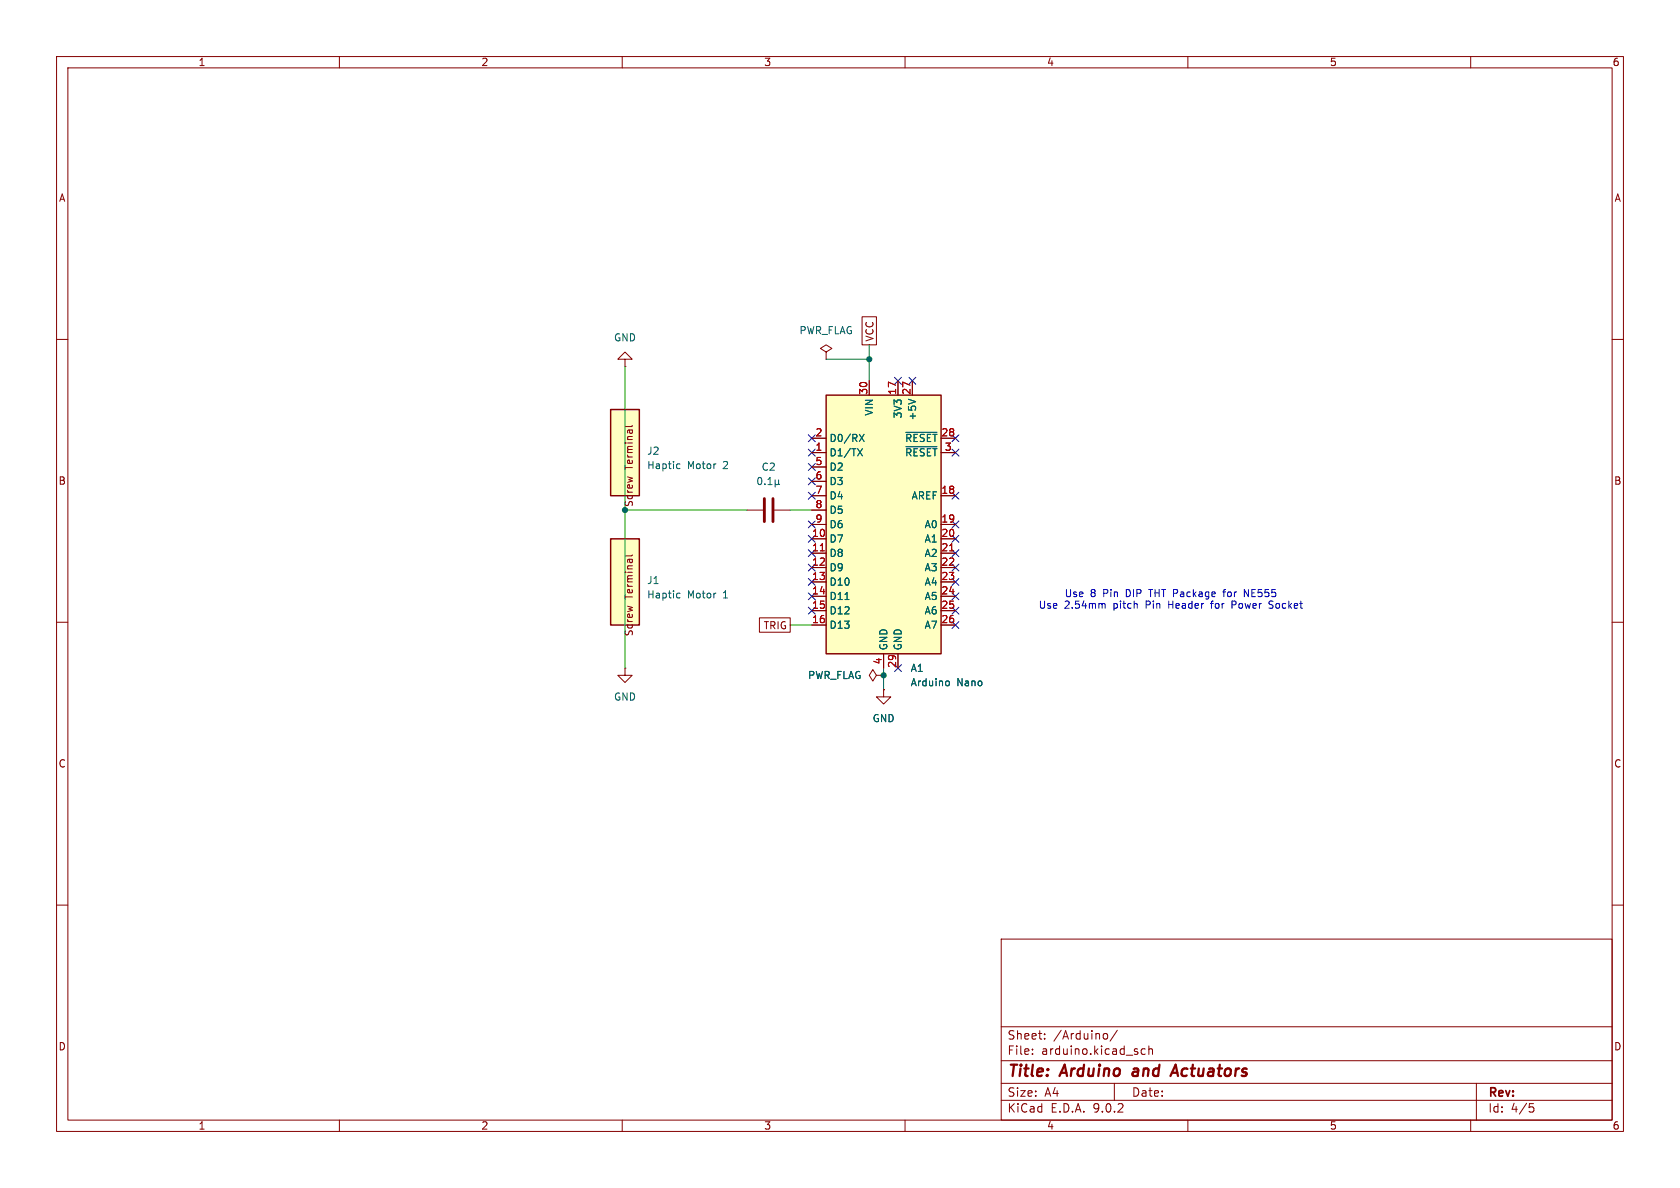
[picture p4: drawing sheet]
<svg xmlns="http://www.w3.org/2000/svg" width="297mm" height="210mm" viewBox="0 0 297 210" stroke-linecap="round" stroke-linejoin="round" font-family="sans-serif">
<g fill="none" stroke="#840000" stroke-width=".18">
<path d="M10 10h277v190h-277zM12 12h273v186h-273zM60 10v2M110 10v2M160 10v2M210 10v2M260 10v2M10 60h2M146 62.2l1.1-.6-1.1-.6-1 .6 1 .6v1.3M146 63.5h.1M285 60h2M132.1 90.2h2.8"/>
<path d="M136.9 90.2h2.8M10 110h2M154.9 119.4l-.6-1-.6 1 .6 1 .6-1h1.3M156.2 119.4h.1M285 110h2M156.2 121.9v1.3h1.3l-1.3 1.3-1.3-1.3h1.3M156.2 121.9h.1M10 160h2M177 166h108v32h-108zM285 160h2M60 198v2M110 198v2"/>
<path d="M160 198v2M177 194.5h108M177 191.5h108M177 187.5h108M177 181.5h108M182.5 186.3v.1M182.5 185.5v.1M184.7 183.6v.1M184.7 182.8v.1M195.3 182.7l.4 .1 .1 .2-.1 .6-.4 .1M197 191.5v3M197.5 182.1l-1.3 2"/>
<path d="M202.5 185.5l-.5-.1-.3 .3v.4l.2 .2h.6M203.1 185.5l.2-.1 .4 .1v.9M203.1 184.9v1.5M210 198v2M260 198v2M261 191.5v6.5M270.4 195.1h.7M270.5 195.7h.4l.3 .3-.2 .5-.5 .1"/>
</g>
<path d="M200.3 189.5l-.1 .4 .2 .3M206.9 190.2l.9-2 .5 2M207.2 189.6h.9" fill="none" stroke="#840000" stroke-width=".4"/>
<path d="M135.1 88.1v4.1M136.7 88.1v4.1" fill="none" stroke="#840000" stroke-width=".51"/>
<path d="M134.1 84.5l.2-.1a.68 .68 0 0 1 .4 .6 .68 .68 0 0 1-.4 .7l-.2-.2-.1-.3zM135.2 85.5v.2M135.8 85.7h.7M135.8 84.8l.3-.4v1.3M137 85.5l.2 .2h.3l.1-.2M137 84.8v1.3M137.6 85.5l.2 .2M137.6 84.8v.7" fill="none" stroke="#006464" stroke-width=".18"/>
<path d="M107.9 72.4h5.1v15.2h-5.1z" fill="#ffffc2"/>
<path d="M107.9 72.4h5.1v15.2h-5.1z" fill="none" stroke="#840000" stroke-width=".25"/>
<path d="M110.5 63.5h1.3l-1.3-1.3-1.3 1.3h1.3v1.3M110.5 64.8h.1M111.8 75.2l-.2 .2h-1.1M110.5 118.1v1.3h1.3l-1.3 1.3-1.3-1.3h1.3M110.5 118.1h.1" fill="none" stroke="#840000" stroke-width=".18"/>
<path d="M119.9 82l.3 .1M120.2 82.8h-.3" fill="none" stroke="#006464" stroke-width=".18"/>
<path d="M107.9 95.3h5.1v15.2h-5.1z" fill="#ffffc2"/>
<path d="M107.9 95.3h5.1v15.2h-5.1z" fill="none" stroke="#840000" stroke-width=".25"/>
<path d="M111.8 98.1l-.2 .2h-1.1" fill="none" stroke="#840000" stroke-width=".18"/>
<path d="M119.9 104.9h.3M120.2 105.6l-.3 .1" fill="none" stroke="#006464" stroke-width=".18"/>
<path d="M146 69.9h20.4v45.7h-20.4z" fill="#ffffc2"/>
<path d="M146 69.9h20.4v45.7h-20.4z" fill="none" stroke="#840000" stroke-width=".25"/>
<g fill="none" stroke="#840000" stroke-width=".18">
<path d="M152.4 56h2.5v5h-2.5zM143.5 77.5h2.5M153.7 67.3v2.6M158.7 67.3v2.6M161.3 67.3v2.6M166.4 77.5h2.5M143.5 80h2.5M143.5 82.6h2.5M143.5 85.1h2.5M143.5 87.6h2.5M143.5 90.2h2.5M143.5 92.7h2.5"/>
<path d="M143.5 95.3h2.5M143.5 97.8h2.5M166.4 80h2.5M166.4 87.6h2.5M166.4 92.7h2.5M166.4 95.3h2.5M166.4 97.8h2.5M134.3 109.2h5.4v2.6h-5.4zM143.5 100.3h2.5M143.5 102.9h2.5M143.5 105.4h2.5M143.5 108h2.5"/>
<path d="M143.5 110.5h2.5M156.2 119.4h.1M156.2 115.6v2.5M158.7 115.6v2.5M166.4 100.3h2.5M166.4 102.9h2.5M166.4 105.4h2.5M166.4 108h2.5M166.4 110.5h2.5M156.2 121.9h.1"/>
</g>
<path d="M151.6 79.3l.9 1.3M151.9 76.8l.9 1.2M152.5 79.3l-.9 1.3M152.8 76.8l-.9 1.2M160.1 76.4h5.5M160.1 79h5.5M160.6 70.6l1.3 .4M149.4 106h.7M167.4 120.4h.3l.1 .2v.5l-.4 .1" fill="none" stroke="#006464" stroke-width=".18"/>
<path d="M145 97.4h.7M167.9 97.4h.7" fill="none" stroke="#a90000" stroke-width=".18"/>
<path d="M110.5 64.8v53.3M146 63.5h7.7M153.7 61v6.3M110.5 90.2h21.6M139.7 90.2h3.8M139.7 110.5h3.8M156.2 118.1v3.8" fill="none" stroke="#009600" stroke-width=".18"/>
<g fill="none" stroke="#000084" stroke-width=".18">
<path d="M142.9 76.9l1.2 1.2M142.9 79.4l1.2 1.2M144.1 76.9l-1.2 1.2M144.1 79.4l-1.2 1.2M158.1 66.7l1.3 1.2M159.4 66.7l-1.3 1.2M160.7 66.7l1.2 1.2M161.9 66.7l-1.2 1.2M168.3 76.9l1.2 1.2M168.3 79.4l1.2 1.2M169.5 76.9l-1.2 1.2M169.5 79.4l-1.2 1.2"/>
<path d="M142.9 94.6l1.2 1.3M142.9 87l1.2 1.2M142.9 97.2l1.2 1.2M142.9 92.1l1.2 1.2M142.9 84.5l1.2 1.2M142.9 81.9l1.2 1.3M142.9 99.7l1.2 1.2M144.1 94.6l-1.2 1.3M144.1 87l-1.2 1.2M144.1 97.2l-1.2 1.2M144.1 92.1l-1.2 1.2M144.1 84.5l-1.2 1.2"/>
<path d="M144.1 81.9l-1.2 1.3M144.1 99.7l-1.2 1.2M168.3 99.7l1.2 1.2M168.3 87l1.2 1.2M168.3 94.6l1.2 1.3M168.3 92.1l1.2 1.2M168.3 97.2l1.2 1.2M169.5 99.7l-1.2 1.2M169.5 87l-1.2 1.2M169.5 94.6l-1.2 1.3M169.5 92.1l-1.2 1.2M169.5 97.2l-1.2 1.2"/>
<path d="M142.9 102.3l1.2 1.2M142.9 104.8l1.2 1.2M142.9 107.3l1.2 1.3M144.1 102.3l-1.2 1.2M144.1 104.8l-1.2 1.2M144.1 107.3l-1.2 1.3M158.1 117.5l1.3 1.2M159.4 117.5l-1.3 1.2M168.3 107.3l1.2 1.3M168.3 104.8l1.2 1.2M168.3 102.3l1.2 1.2M168.3 109.9l1.2 1.2"/>
<path d="M169.5 107.3l-1.2 1.3M169.5 104.8l-1.2 1.2M169.5 102.3l-1.2 1.2M169.5 109.9l-1.2 1.2"/>
</g>
<path d="M195 106.7l.4 .2v.6M214.2 106.4v1.1M216.2 104.6h.5M216.7 104.2l-.3 .2v1.1M217.8 106.3v1.2M217.8 106.9h.5M220 105.5v-1.3l.7 1.3M224.3 107.5h.6M224.4 106.4v.3l.5 .3" fill="none" stroke="#0000c2" stroke-width=".18"/>
<g fill="#009600" stroke="#009600" stroke-width=".18">
<circle cx="156.2" cy="119.4" r=".46"/>
<circle cx="153.7" cy="63.5" r=".46"/>
<circle cx="110.5" cy="90.2" r=".46"/>
</g>
<g font-size="2.8" fill="#840000">
<text x="178" y="190.9">Title:</text>
<text x="187.7" y="190.9">Arduino</text>
<text x="201.1" y="190.9">and</text>
<text x="208.9" y="190.9">Actuators</text>
</g>
<g font-size="2.1" fill="#840000">
<text x="178" y="184">Sheet:</text>
<text x="186.2" y="184">/Arduino/</text>
<text x="178" y="186.7">File:</text>
<text x="184.1" y="186.7">arduino.kicad_sch</text>
<text x="178" y="196.9">KiCad</text>
<text x="178" y="194.1">Size:</text>
<text x="184.7" y="194.1">A4</text>
<text x="185.7" y="196.9">E.D.A.</text>
<text x="193.3" y="196.9">9.0.2</text>
<text x="200" y="194.1">Date:</text>
<text x="263" y="194.3">Rev:</text>
<text x="263" y="196.9">Id:</text>
<text x="267.1" y="196.9">4/5</text>
</g>
<g font-size="1.8" fill="#840000">
<text x="35" y="11.9">1</text>
<text x="85" y="11.9">2</text>
<text x="135" y="11.9">3</text>
<text x="185" y="11.9">4</text>
<text x="235" y="11.9">5</text>
<text x="285" y="11.9">6</text>
<text x="10.3" y="35.9">A</text>
<text x="285.3" y="35.9">A</text>
<text x="154.6" y="60.5" transform="rotate(-90 154.6 60.5)">VCC</text>
<text x="112.1" y="83" transform="rotate(-90 112.1 83)">Terminal</text>
<text x="10.3" y="85.9">B</text>
<text x="112.1" y="89.7" transform="rotate(-90 112.1 89.7)">Screw</text>
<text x="285.3" y="85.9">B</text>
<text x="112.1" y="105.9" transform="rotate(-90 112.1 105.9)">Terminal</text>
<text x="112.1" y="112.6" transform="rotate(-90 112.1 112.6)">Screw</text>
<text x="134.9" y="111.4">TRIG</text>
<text x="10.3" y="135.9">C</text>
<text x="285.3" y="135.9">C</text>
<text x="10.3" y="185.9">D</text>
<text x="285.3" y="185.9">D</text>
<text x="35" y="199.9">1</text>
<text x="85" y="199.9">2</text>
<text x="135" y="199.9">3</text>
<text x="185" y="199.9">4</text>
<text x="235" y="199.9">5</text>
<text x="285" y="199.9">6</text>
</g>
<g font-size="1.8" fill="#006464">
<text x="141.2" y="59.3">PWR_FLAG</text>
<text x="108.5" y="60.6">GND</text>
<text x="154.5" y="73.6" transform="rotate(-90 154.5 73.6)">VIN</text>
<text x="159.6" y="74.1" transform="rotate(-90 159.6 74.1)">3V3</text>
<text x="162.2" y="74.4" transform="rotate(-90 162.2 74.4)">+5V</text>
<text x="114.3" y="80.6">J2</text>
<text x="114.3" y="83.1">Haptic</text>
<text x="121.5" y="83.1">Motor</text>
<text x="128" y="83.1">2</text>
<text x="134.5" y="83.4">C2</text>
<text x="146.6" y="78.3">D0/RX</text>
<text x="146.6" y="80.9">D1/TX</text>
<text x="146.6" y="83.4">D2</text>
<text x="159.9" y="78.3">~{RESET}</text>
<text x="159.9" y="80.9">~{RESET}</text>
<text x="146.6" y="86">D3</text>
<text x="146.6" y="88.5">D4</text>
<text x="161.1" y="88.5">AREF</text>
<text x="146.6" y="91">D5</text>
<text x="146.6" y="93.6">D6</text>
<text x="163.4" y="93.6">A0</text>
<text x="146.6" y="96.1">D7</text>
<text x="146.6" y="98.7">D8</text>
<text x="146.6" y="101.2">D9</text>
<text x="163.4" y="96.1">A1</text>
<text x="163.4" y="98.7">A2</text>
<text x="163.4" y="101.2">A3</text>
<text x="114.3" y="103.4">J1</text>
<text x="114.3" y="106">Haptic</text>
<text x="121.5" y="106">Motor</text>
<text x="128" y="106">1</text>
<text x="146.6" y="103.7">D10</text>
<text x="146.6" y="106.3">D11</text>
<text x="163.4" y="103.7">A4</text>
<text x="163.4" y="106.3">A5</text>
<text x="146.6" y="108.8">D12</text>
<text x="146.6" y="111.4">D13</text>
<text x="163.4" y="108.8">A6</text>
<text x="163.4" y="111.4">A7</text>
<text x="157.1" y="115.1" transform="rotate(-90 157.1 115.1)">GND</text>
<text x="159.6" y="115.1" transform="rotate(-90 159.6 115.1)">GND</text>
<text x="160.9" y="119">A1</text>
<text x="108.5" y="124.1">GND</text>
<text x="142.8" y="120.2">PWR_FLAG</text>
<text x="160.9" y="121.5">Arduino</text>
<text x="169.1" y="121.5">Nano</text>
<text x="154.2" y="127.9">GND</text>
</g>
<g font-size="1.8" fill="#a90000">
<text x="153.4" y="69.9" transform="rotate(-90 153.4 69.9)">30</text>
<text x="158.5" y="69.9" transform="rotate(-90 158.5 69.9)">17</text>
<text x="161" y="69.9" transform="rotate(-90 161 69.9)">27</text>
<text x="144.1" y="77.2">2</text>
<text x="166.3" y="77.2">28</text>
<text x="144.1" y="79.8">1</text>
<text x="144.1" y="82.3">5</text>
<text x="166.9" y="79.8">3</text>
<text x="144.1" y="84.8">6</text>
<text x="144.1" y="87.4">7</text>
<text x="144.1" y="89.9">8</text>
<text x="166.3" y="87.4">18</text>
<text x="143.5" y="95">10</text>
<text x="144.1" y="92.5">9</text>
<text x="166.3" y="92.5">19</text>
<text x="166.3" y="95">20</text>
<text x="143.5" y="97.5">11</text>
<text x="143.5" y="100.1">12</text>
<text x="166.3" y="97.5">21</text>
<text x="166.3" y="100.1">22</text>
<text x="143.5" y="102.6">13</text>
<text x="143.5" y="105.2">14</text>
<text x="143.5" y="107.7">15</text>
<text x="166.3" y="102.6">23</text>
<text x="166.3" y="105.2">24</text>
<text x="166.3" y="107.7">25</text>
<text x="143.5" y="110.2">16</text>
<text x="166.3" y="110.2">26</text>
<text x="156" y="117.5" transform="rotate(-90 156 117.5)">4</text>
<text x="158.5" y="118.2" transform="rotate(-90 158.5 118.2)">29</text>
</g>
<g font-size="1.8" fill="#0000c2">
<text x="183.5" y="107.8">Use</text>
<text x="188.1" y="105.8">Use</text>
<text x="188.2" y="107.8">2.54mm</text>
<text x="192.7" y="105.8">8</text>
<text x="195.1" y="105.8">Pin</text>
<text x="196.9" y="107.8">pitch</text>
<text x="199.3" y="105.8">DIP</text>
<text x="202.8" y="107.8">Pin</text>
<text x="203.6" y="105.8">THT Package</text>
<text x="207" y="107.8">Header</text>
<text x="214.8" y="107.8">for</text>
<text x="217.2" y="105.8">for</text>
<text x="218.6" y="107.8">Power</text>
<text x="221" y="105.8">NE555</text>
<text x="225.4" y="107.8">Socket</text>
</g>
</svg>
